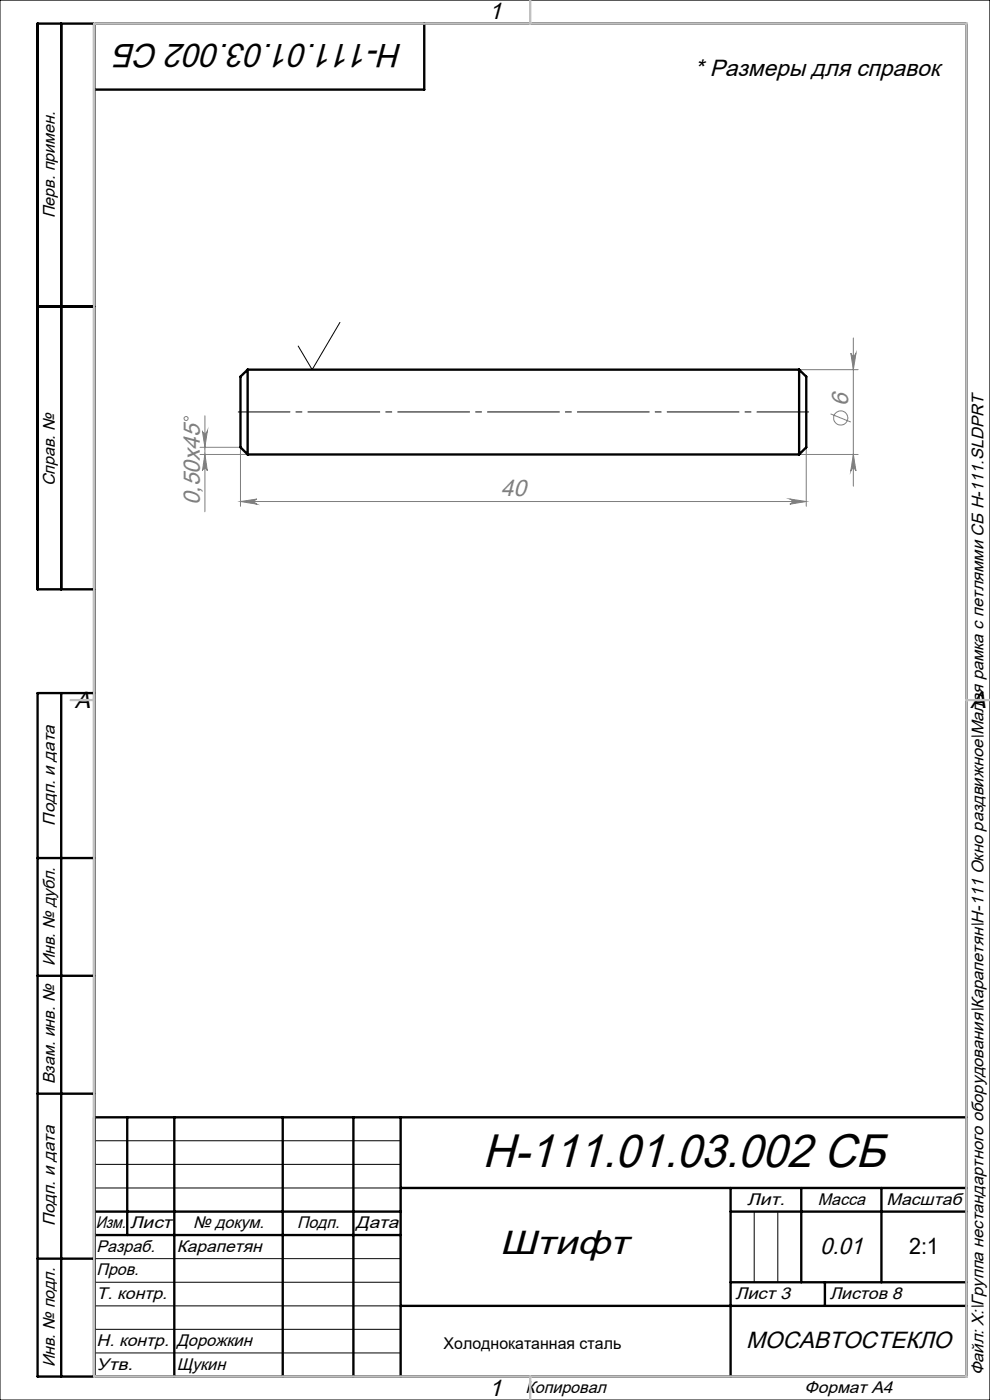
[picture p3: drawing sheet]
<svg xmlns="http://www.w3.org/2000/svg" width="210mm" height="297mm" viewBox="0 0 210 297" stroke-linecap="round" stroke-linejoin="round" font-family="sans-serif">
<g fill="none" stroke="#808080" stroke-width=".21">
<path d="M169.5 78.4h12.5M180.5 74.9a.55 .55 0 0 0 .5 .5 .55 .55 0 0 0 .6-.5l-.6 3.5zM181 71.7v31.4M42.4 96.4h10.1M42.4 94.9h8.6M42.9 91.4a.53 .53 0 0 0 .6 .5 .53 .53 0 0 0 .5-.5l-.5 3.5zM43.5 96.4l.5 3.5a.53 .53 0 0 0-.5-.5 .53 .53 0 0 0-.6 .5zM43.5 88.2v20.4M51 94.9v12.5M169.5 96.4h12.5M171 94.9v12.5M176.2 87.8l4.3 1.7"/>
<path d="M181 96.4l.6 3.5a.55 .55 0 0 0-.6-.5 .55 .55 0 0 0-.5 .5zM51 106.4l3.5-.5a.55 .55 0 0 0-.5 .5 .55 .55 0 0 0 .5 .6zM51 106.4h120M167.5 105.9l3.5 .5-3.5 .6a.55 .55 0 0 0 .5-.6 .55 .55 0 0 0-.5-.5z"/>
<circle cx="39.5" cy="88.8" r=".42"/>
<circle cx="178.3" cy="88.7" r="1.51"/>
</g>
<path d="M50.5 87.4h121" fill="none" stroke="#000" stroke-width=".21" stroke-dasharray="15.2 1.3 1.3 1.3" stroke-dashoffset="4.3"/>
<path d="M0 0h210v297h-210zM72.1 68.4l-5.9 10-2.9-5M20 242h65M20 247h65M20 252h65M160 257v15M165 257v15M20 267h65M20 272h65M20 277h65M20 282h65M20 287h65" fill="none" stroke="#000" stroke-width=".21"/>
<g fill="none" stroke="#000" stroke-width=".5">
<path d="M13 5v120M20 5v287M90 5v14h-70M8 65h12M20 125h-12v-120h197v287h-197v-145h12M13 147v145M8 182h12M8 207h12M8 232h12M20 237h185M27 237v25M37 237v55"/>
<path d="M60 237v55M75 237v55M85 237v55M20 257h65M85 252h120M155 252v40M155 257h50M170 252v20M187 252v20M8 267h12M20 262h65M85 277h120"/>
<path d="M155 272h50M175 272v5"/>
</g>
<path d="M20 5h185v287h-185zM112.5 0v5M15 148.5h5M205 148.5h5M112.5 292v5" fill="none" stroke="#c0c0c0" stroke-width=".5"/>
<g fill="#808080">
<path d="M51 106.4l3.5-.5a.55 .55 0 0 0-.5 .5 .55 .55 0 0 0 .5 .6zM167.5 105.9l3.5 .5-3.5 .6a.55 .55 0 0 0 .5-.6 .55 .55 0 0 0-.5-.5z"/>
<path d="M43.5 96.4l.5 3.5a.53 .53 0 0 0-.5-.5 .53 .53 0 0 0-.6 .5zM42.9 91.4a.53 .53 0 0 0 .6 .5 .53 .53 0 0 0 .5-.5l-.5 3.5z"/>
<path d="M180.5 74.9a.55 .55 0 0 0 .5 .5 .55 .55 0 0 0 .6-.5l-.6 3.5zM181 96.4l.6 3.5a.55 .55 0 0 0-.6-.5 .55 .55 0 0 0-.5 .5z"/>
</g>
<path d="M52.5 78.4v18M52.5 78.4l-1.5 1.5v15l1.5 1.5M52.5 78.4h117M169.5 78.4v18M169.5 78.4l1.5 1.5v15l-1.5 1.5M52.5 96.4h117" fill="none" stroke="#000" stroke-width=".5"/>
<text font-size="10" x="102.4" y="247.6">Н-111.01.03.002 СБ</text>
<g font-size="7.1">
<text x="85.4" y="9.3" transform="rotate(-180 85.4 9.3)">Н-111.01.03.002 СБ</text>
<text x="106" y="266.1">Штифт</text>
</g>
<g font-size="5">
<text x="103.7" y="4.1">1</text>
<text x="147.4" y="16.1">* Размеры для справок</text>
<text x="15.9" y="150.1">A</text>
<text x="205.9" y="150.1">A</text>
<text x="174" y="266">0.01</text>
<text x="158.3" y="286">МОСАВТОСТЕКЛО</text>
<text x="103.7" y="296.1">1</text>
</g>
<g font-size="5" fill="#808080">
<text x="179.9" y="86.2" transform="rotate(-90 179.9 86.2)">6</text>
<text x="42.4" y="107.2" transform="rotate(-90 42.4 107.2)">0,50х45</text>
<text x="106.3" y="105.3">40</text>
</g>
<text font-size="4.8" x="192.8" y="266">2:1</text>
<g font-size="3.6">
<text x="11.6" y="46.3" transform="rotate(-90 11.6 46.3)">Перв. примен.</text>
<text x="11.6" y="103.2" transform="rotate(-90 11.6 103.2)">Справ. №</text>
<text x="11.6" y="175.1" transform="rotate(-90 11.6 175.1)">Подп. и дата</text>
<text x="11.6" y="205" transform="rotate(-90 11.6 205)">Инв. № дубл.</text>
<text x="11.6" y="230" transform="rotate(-90 11.6 230)">Взам. инв. №</text>
<text x="158.5" y="255.6">Лит.</text>
<text x="173.5" y="255.6">Масса</text>
<text x="188.1" y="255.6">Масштаб</text>
<text x="11.6" y="260.1" transform="rotate(-90 11.6 260.1)">Подп. и дата</text>
<text x="20.3" y="260.6">Изм.</text>
<text x="27.6" y="260.6">Лист</text>
<text x="41" y="260.6">№ докум.</text>
<text x="63" y="260.6">Подп.</text>
<text x="75.5" y="260.6">Дата</text>
<text x="20.5" y="265.6">Разраб.</text>
<text x="37.5" y="265.6">Карапетян</text>
<text x="20.5" y="270.6">Пров.</text>
<text x="20.5" y="275.6">Т. контр.</text>
<text x="156" y="275.6">Лист 3</text>
<text x="176" y="275.6">Листов 8</text>
<text x="20.5" y="285.6">Н. контр.</text>
<text x="37.5" y="285.6">Дорожкин</text>
<text x="11.6" y="290" transform="rotate(-90 11.6 290)">Инв. № подл.</text>
<text x="20.5" y="290.6">Утв.</text>
<text x="37.5" y="290.6">Щукин</text>
<text x="208.6" y="291.8" transform="rotate(-90 208.6 291.8)">Файл: X:\Группа нестандартного оборудования\Карапетян\Н-111 Окно раздвижное\Малая рамка с петлямми СБ Н-111.SLDPRT</text>
<text x="111.5" y="295.6">Копировал</text>
<text x="170.7" y="295.6">Формат А4</text>
</g>
<text font-size="3.4" x="94.1" y="286.1">Холоднокатанная сталь</text>
</svg>
